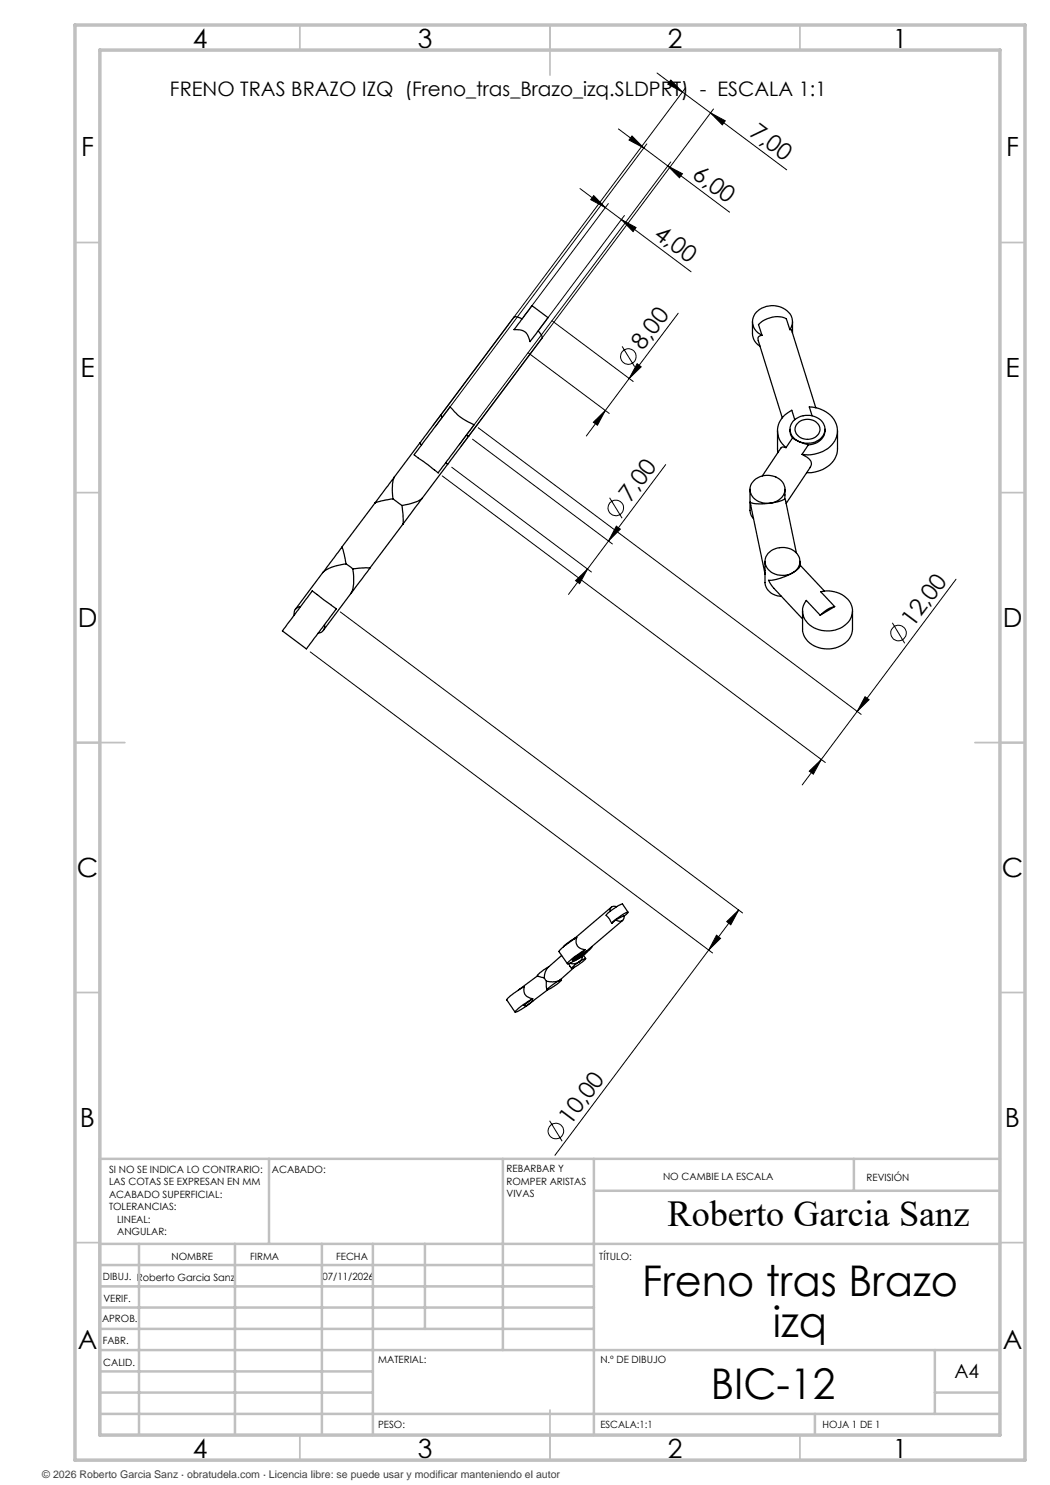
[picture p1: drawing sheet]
<svg xmlns="http://www.w3.org/2000/svg" width="210mm" height="297mm" viewBox="0 0 210 297" stroke-linecap="round" stroke-linejoin="round" font-family="sans-serif">
<g fill="none" stroke="#000" stroke-width=".2">
<path d="M131.4 14.6l5.1 3.8M134.2 16l2.3 2.4-2.9-1.6zM136.5 18.4l5.6 4.2M137.1 17.6l-50.5 67.5M116 37.7l5.1 3.8M118.7 39.1l2.4 2.4-3-1.6zM123.7 25.8l22.2 16.6M126.4 27.2l2.4 2.4-3-1.6zM129.4 28.8l-42.4 56.6M133.6 33.2l2.9 1.5-.6 .9zM134.2 32.4l-42.4 56.6M142.1 22.6l3 1.6-.6 .8z"/>
<path d="M142.1 22.6l15.2 11.4M142.7 21.8l-50.5 67.4M121.1 41.5l3.2 2.4M121.7 40.7l-17.1 22.8M124.3 43.9l2.9 1.6-.6 .8zM124.3 43.9l13.9 10.5M124.9 43.1l-17.1 22.8M105.6 70.6l16.2 12.1M110.4 64.1l16.2 12.2M124.4 69.3l2.5 4M125.8 75.7l-8.5 11.5M127.4 72.7l.8 .7-2.4 2.3z"/>
<path d="M135.6 62.6l-9.8 13.1M88.4 95.2l76.7 57.3M90.3 93.4l28 21M94.5 87.8l28 21M95.6 85.5l76.6 57.4M118.7 84.5l2.4-2.4-1.6 3zM121.9 99.6l2.5 4M133.1 92.9l-15.6 20.9M115.1 116.1l2.4-2.3-1.6 2.9zM117.5 113.8l-3.8 5.1M123.3 105.2l.8 .6-2.4 2.4zM191.2 115.8l-26.9 36.1"/>
<path d="M62.1 130.4l80.4 60.2M68.1 122.4l80.4 60.2M173 139.3l.8 .6-2.3 2.4zM178.5 124.6l2.4 4.1M161.9 154.2l2.4-2.3-1.6 2.9zM164.3 151.9l-3.9 5.1M141.7 190l-30.7 41.1M143.3 187l.8 .7-2.4 2.3zM145.3 184.3l2.4-2.3-1.5 3zM147.7 182l-6 8M109.9 224.2l2.5 4"/>
<circle cx="125.7" cy="71.3" r="1.55"/>
<circle cx="123.2" cy="101.6" r="1.55"/>
<circle cx="179.7" cy="126.6" r="1.56"/>
<circle cx="111.2" cy="226.2" r="1.56"/>
</g>
<g fill="none" stroke="#c0c0c0" stroke-width=".35">
<path d="M60 5v5M110 5v10M160 5v5M15 48.5h5M200 48.5h5M15 98.5h5M200 98.5h5M15 148.5h10M195 148.5h10M15 198.5h5M200 198.5h5M15 248.5h5"/>
<path d="M200 248.5h5M60 287v5M110 282v10M160 287v5"/>
</g>
<g fill="none" stroke="#c0c0c0" stroke-width=".5">
<path d="M53.8 231.8v17M100.6 231.8v38.2M118.8 231.8v55.2M118.8 238.2h81.2M170.8 231.8v6.4M200 231.8h-180v55.2M20 248.8h180M20 257.3h98.8M20 253h98.8M27.8 248.8v38.2M47 248.8v38.2M64.4 248.8v38.2"/>
<path d="M74.6 248.8v38.2M85 248.8v17M20 265.8h98.8M20 261.5h98.8M20 278.5h54.6M20 274.3h54.6M20 270h180M187 278.5h13M187 270v12.8M20 282.8h180M163 282.8v4.2"/>
</g>
<path d="M15 5h190v287h-190zM20 10h180v277h-180z" fill="none" stroke="#c0c0c0" stroke-width=".7"/>
<g fill="#000">
<path d="M133.6 33.2l2.9 1.5-.6 .9zM126.4 27.2l2.4 2.4-3-1.6z"/>
<path d="M142.1 22.6l3 1.6-.6 .8zM134.2 16l2.3 2.4-2.9-1.6z"/>
<path d="M124.3 43.9l2.9 1.6-.6 .8zM118.7 39.1l2.4 2.4-3-1.6z"/>
<path d="M118.7 84.5l2.4-2.4-1.6 3zM127.4 72.7l.8 .7-2.4 2.3z"/>
<path d="M115.1 116.1l2.4-2.3-1.6 2.9zM123.3 105.2l.8 .6-2.4 2.4z"/>
<path d="M161.9 154.2l2.4-2.3-1.6 2.9zM173 139.3l.8 .6-2.3 2.4z"/>
<path d="M143.3 187l.8 .7-2.4 2.3zM145.3 184.3l2.4-2.3-1.5 3z"/>
</g>
<g fill="none" stroke="#000" stroke-width=".25">
<path d="M104.4 63.8l-.9-.4h-.7l-14.7 19.7M106.4 61.1l3.2 2.4-3.6 4.8-.1-.4a2.48 2.48 0 0 0-3.1-2zM107.6 66.2l.7 .8 .1 .6-14.7 19.6M150.5 64.3v2.4l.1 .9 .7 1 .7 .6M152.4 67.1a.74 .74 0 0 0-.7 .3 .74 .74 0 0 0 0 .8l4.8 15.4M158 65.9l-.7-2.1a4.9 4.9 0 0 0-5.6 1.1l.7 2.2M158 65.9l.3 .1 4.9 15.6M158 65.9a2.92 2.92 0 0 0-1.8-4.4 4.3 4.3 0 0 0-5.6 2 2.9 2.9 0 0 0 1.8 3.6M158.5 64.3v2.3M78.6 99.8l1.8 1.3M78.6 99.8l-2.3 .4-1.3 .4M78.9 95.4a7.3 7.3 0 0 0-.3 4.4"/>
<path d="M78.9 95.4l-3.9 5.2M83.9 88.6l.4 .4M83.9 88.6l-5 6.8M84.5 99.6a7.2 7.2 0 0 1-4.1 1.5M84.5 99.6l-3.9 5.2M88.1 83.1l-4.2 5.5M88.1 83.1l.3 .4M89.1 92.6l.4 .2M89.5 92.8l-5 6.8M90 81.4l.3 .3a10.4 10.4 0 0 0 4.5 3.2l-7.2 9.7-4.8-3.6zM93.2 87.1l.5 .1M93.7 87.2l-4.2 5.6"/>
<path d="M150 97.9v4.5l.2 .7 .5 .6M150.8 96.1a3.8 3.8 0 0 1 6.1 1.1 2.88 2.88 0 0 1-2.8 3.4 3.3 3.3 0 0 1-4.1-2.8l.1-.8zM155.5 86.1l.1 4.4M156.2 89.6l-3.7 5.6M157 99.8l-1.2 .5-1.7 .3M157 99.8l2.3 10.8M157 97.9v1.9M157.2 89.5a.72 .72 0 0 0-1 .1M158 85.9l.1 1 .4 .7M158.5 87.6l1.3 .7M158.5 87.6l-1.3 1.9M158.7 84.1a3.9 3.9 0 0 1 6.2 1.2 3.1 3.1 0 0 1-3.7 3.3 2.96 2.96 0 0 1-3.1-3.4z"/>
<path d="M159 84l-.6-1.9a4.3 4.3 0 0 0-2.3 6.2l1.1 1.2M159.5 84.7a2.71 2.71 0 0 1 4.5 .8 2.43 2.43 0 0 1-3.6 2.2 1.84 1.84 0 0 1-.9-3zM159.8 88.3l1.9 .7M160.4 90.9l1 .5a1.35 1.35 0 0 1 .6 2l-4.8 7.3M161.7 89l-1.3 1.9M162.4 83.1l-.5-1.7a5.4 5.4 0 0 1 5.6 4.9 5.2 5.2 0 0 1-4.7 4.5l-1.2 .2-1.2-.1M165 85.9a3.1 3.1 0 0 1-3.3 3.1M167.5 86.1v3.6a5.1 5.1 0 0 1-4.7 4.7l-1.5 .1M62.4 118.2l4.9 3.6-6 8-4.8-3.6zM64.6 114.5l-5.5 7.4M68.3 109.5l-3.7 5M68.3 109.5l.3 .5 .6 2.8"/>
<path d="M69.2 112.8a8.1 8.1 0 0 0-4.6 1.7M69.2 112.8l1.4 1M70.2 118.7l-5.5 7.4M70.6 113.8v.5a6.9 6.9 0 0 1-.4 4.4M73.9 113.7l-.8-.1-2.5 .2M73.9 113.7l-3.7 5M75 100.6l-6.7 8.9M80.4 101.1l.2 1.9v1.8M80.6 104.8l-6.7 8.9M153 114.8v1.7a3.2 3.2 0 0 0 3.3 2.8M153 112.3v2.5M153.6 110.7a3.9 3.9 0 0 1 6.3 .8 2.81 2.81 0 0 1-2.6 3.5 3.5 3.5 0 0 1-4.3-2.5l.2-1.1z"/>
<path d="M154.1 100.6l-2.3 .2-1.2-.1-.6-.3 3 14.4M158.6 114.5l-2.6 1.2-1.4 .3-.9 .1 1.1 1.6 5.7 6.1M160 112.3v.8a1.97 1.97 0 0 1-1.4 1.4M160 113l4.9 5.2M60.1 121.3a1.41 1.41 0 0 0-1.3 1.7M64.9 124.9a1.41 1.41 0 0 1-1.3 1.7M160.5 122.2v3.6a4.5 4.5 0 0 0 4.9 4 4.7 4.7 0 0 0 5.1-4v-3.6M166.9 121.3l-2.8-2.9a5.2 5.2 0 0 1 6.3 3.1 3.8 3.8 0 0 1-2.9 4.3 5.5 5.5 0 0 1-6.7-2.3 3.2 3.2 0 0 1 .5-3.4l2.7 2.9M166.9 121.3a5.6 5.6 0 0 0-2.9 1.7M166.9 121.3l-2.9 1.7M106.5 199.7a1.81 1.81 0 0 1-1.7-2.4l-1.1 .7a7.6 7.6 0 0 0-2.4 2l1.7 2.4M106.5 199.7l-1.1 .7a7.6 7.6 0 0 0-2.4 2 11 11 0 0 0 3.7-2.3"/>
<path d="M107.5 195.2l-3.8 2.8M108.8 195.6l.5 .6M109.3 196.2v1.1l.2 .6M109.6 197.9l-4.3 3.3-.5-.1 1.7-1.4M109.7 193.4l-.2 .1a5.2 5.2 0 0 0-2 1.6l1.3 .5M111.8 196.1l-1.3 .3-1.2-.2M111.8 196.1l.5-.1-1 .9-1.8 1M111.8 196.1l-2.1 1.5-.3 .3h.1M112.2 195.8l.1 .2M112.3 191.1l-2.9 2.7-.5 1-.1 .8M113.8 192.7l.5 1M114.4 193.5l1.6-1.2 1.2-.6-.5 .5-1.2 .9-1.2 .6z"/>
<path d="M114.7 192.2l2.1-1.6a.48 .48 0 0 1 .7-.2l-1.7 1.3-.9 .5-.3 .1zM114.9 193.5l-3.1 2.6M115 187.6l-1.5 1-.8 .8M115.1 191.8l1.6-1.1 .4-.1-1.4 1.1-.7 .3zM115.8 192.4a2 2 0 0 1-1.9 .2M116.3 190.6l-1.3 .9a.56 .56 0 0 0-.4 .8M116.6 191.2a1.68 1.68 0 0 1-.8 1.2M116.7 191.1l.4 .6M117.1 189.9a1.7 1.7 0 0 1-1.7-2.4l-1.2 .8a7.3 7.3 0 0 0-2.4 2l1.7 2.5M117.1 189.9l-1 .6a7.9 7.9 0 0 0-2.6 2.3l1.2-.5M117.1 189.9l-.8 .7M117.1 190.4l-.8 .2"/>
<path d="M118.4 189.4l-.9 .9-.1-.2M118.4 189.3v.1M122.3 181.4l-7.5 6.5M123.2 184l1.6-.9a.95 .95 0 0 1-.5 1.1 .95 .95 0 0 1-1.1-.2zM123.2 184l-.9 .7M123.3 181.4a.85 .85 0 0 0-.9 0 .85 .85 0 0 0-.4 .9M124.5 184.1l-7.4 6.3M124.8 183.2l.8-.7a9 9 0 0 0-3.3 2.2M125.6 182.4l-1.2-1.6-1 .5-1.7 1.2a.48 .48 0 0 0-.4 .5 .48 .48 0 0 0 .3 .4l.7 1.3"/>
</g>
<g font-size="8.5">
<text x="128.5" y="259.3">Freno tras Brazo</text>
<text x="154.6" y="267.4">izq</text>
<text x="142.2" y="279.7">BIC-12</text>
</g>
<text font-size="7.3" x="133.5" y="245.1">Roberto Garcia Sanz</text>
<g font-size="5.3">
<text x="38.5" y="9.5">4</text>
<text x="83.5" y="9.5">3</text>
<text x="133.6" y="9.5">2</text>
<text x="178.6" y="9.5">1</text>
<text x="16.2" y="31.3">F</text>
<text x="201.2" y="31.3">F</text>
<text x="16.1" y="75.5">E</text>
<text x="201.1" y="75.5">E</text>
<text x="15.5" y="125.5">D</text>
<text x="200.5" y="125.5">D</text>
<text x="15.4" y="175.5">C</text>
<text x="200.4" y="175.5">C</text>
<text x="16" y="225.5">B</text>
<text x="201" y="225.5">B</text>
<text x="15.5" y="269.8">A</text>
<text x="200.5" y="269.8">A</text>
<text x="38.5" y="291.5">4</text>
<text x="83.5" y="291.5">3</text>
<text x="133.6" y="291.5">2</text>
<text x="178.6" y="291.5">1</text>
</g>
<g font-size="4.7">
<text x="149.7" y="27" transform="rotate(37 149.7 27)">7,00</text>
<text x="138.3" y="35.4" transform="rotate(37 138.3 35.4)">6,00</text>
<text x="130.6" y="47.3" transform="rotate(37 130.6 47.3)">4,00</text>
<text x="128.6" y="70.3" transform="rotate(-53 128.6 70.3)">8,00</text>
<text x="126.1" y="100.5" transform="rotate(-53 126.1 100.5)">7,00</text>
<text x="182.6" y="125.6" transform="rotate(-53 182.6 125.6)">12,00</text>
<text x="114.1" y="225.2" transform="rotate(-53 114.1 225.2)">10,00</text>
</g>
<text font-size="4" x="34" y="19.1">FRENO TRAS BRAZO IZQ (Freno_tras_Brazo_izq.SLDPRT) - ESCALA 1:1</text>
<text font-size="3.9" x="190.9" y="275.5">A4</text>
<text font-size="2.1" fill="#404040" x="8.5" y="295.6">© 2026 Roberto Garcia Sanz · obratudela.com · Licencia libre: se puede usar y modificar manteniendo el autor</text>
<g font-size="2">
<text x="21.8" y="234.6">SI NO SE INDICA LO CONTRARIO:</text>
<text x="21.8" y="237.1">LAS COTAS SE EXPRESAN EN MM</text>
<text x="21.8" y="239.6">ACABADO SUPERFICIAL:</text>
<text x="54.4" y="234.6">ACABADO:</text>
<text x="101.3" y="234.5">REBARBAR Y</text>
<text x="101.3" y="237">ROMPER ARISTAS</text>
<text x="101.3" y="239.5">VIVAS</text>
<text x="132.6" y="236">NO CAMBIE LA ESCALA</text>
<text x="173.3" y="236.2">REVISIÓN</text>
<text x="21.8" y="242.1">TOLERANCIAS:</text>
<text x="23.4" y="244.6">LINEAL:</text>
<text x="23.4" y="247.1">ANGULAR:</text>
<text x="34.3" y="252">NOMBRE</text>
<text x="50" y="251.9">FIRMA</text>
<text x="67.2" y="251.9">FECHA</text>
<text x="119.9" y="251.9">TÍTULO:</text>
<text x="20.6" y="256.1">DIBUJ. Roberto Garcia Sanz</text>
<text x="64.5" y="255.9">07/11/2026</text>
<text x="20.7" y="260.3">VERIF.</text>
<text x="20.4" y="264.4">APROB.</text>
<text x="20.5" y="268.8">FABR.</text>
<text x="20.7" y="273.1">CALID.</text>
<text x="75.6" y="272.5">MATERIAL:</text>
<text x="120.1" y="272.5">N.º DE DIBUJO</text>
<text x="75.6" y="285.5">PESO:</text>
<text x="120.1" y="285.6">ESCALA:1:1</text>
<text x="164.5" y="285.6">HOJA 1 DE 1</text>
</g>
</svg>
